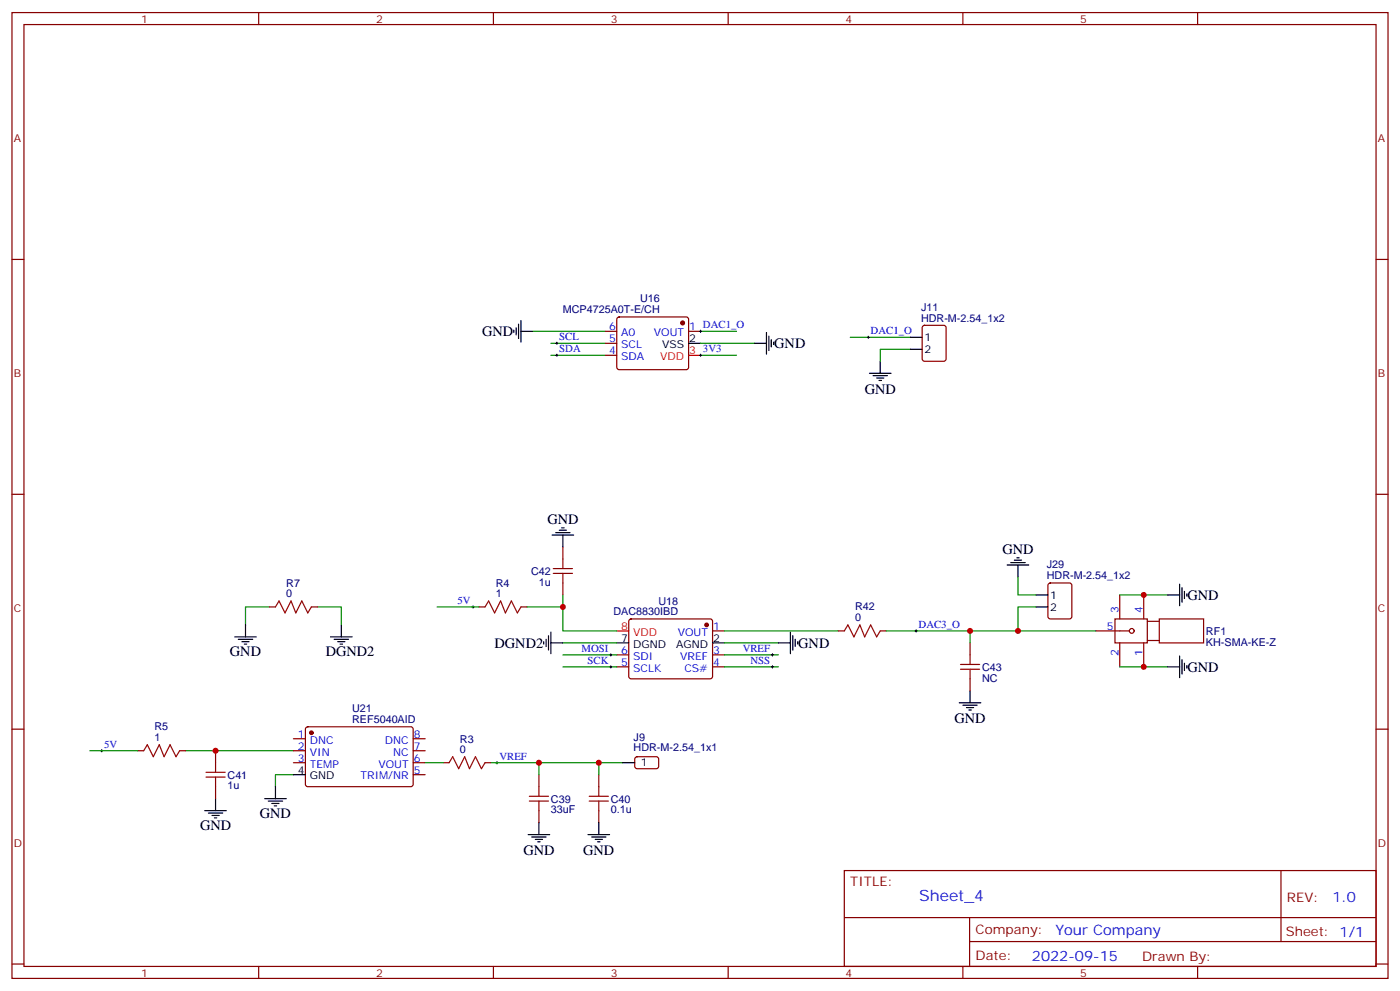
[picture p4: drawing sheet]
<svg xmlns="http://www.w3.org/2000/svg" width="412mm" height="292mm" viewBox="0 0 412 292" stroke-linecap="round" stroke-linejoin="round" font-family="sans-serif">
<g fill="none" stroke="#870000" stroke-width=".35">
<path d="M3.5 3.7h405.4v284.3h-405.4zM7.1 7.2h398.2v277.3h-398.2zM76.2 3.7v3.5M145.3 3.7v3.5M214.5 3.7v3.5M283.6 3.7v3.5M352.8 3.7v3.5M3.5 76.4h3.6M405.3 76.4h3.6M178.2 97.5h3.5M181.9 93.5l.5-.2h19.7l.5 .2 .2 .5v14.4l-.7 .4h-20l-.4-.7v-14.1zM202.8 97.5h3.6"/>
<path d="M271.9 96l.4-.2h5.7l.6 .4 .1 9.5-.5 .6-5.9 .1-.6-.5-.1-9.4zM178.2 104.6h3.5M178.2 101.1h3.5M3.5 145.5h3.6M405.3 145.5h3.6M79.4 178.7h1.7M91.7 178.7h1.8M141.1 178.7h1.8M153.5 178.7h1.7M165.8 161v3.6M165.8 171.6v3.6M308.9 171.8l.5-.2h5.6l.7 .5v9.4l-.4 .7h-5.9l-.7-.5v-9.4z"/>
<path d="M329.8 175.2v7M336.9 175.2v7M181.7 192.8h3.5M181.7 196.3h3.5M185.4 182.4l.5-.2h23.3l.5 .2 .2 .5-.1 16.5-.6 .4h-23.6l-.4-.7v-16.2zM209.9 185.7h3.5M209.9 192.8h3.5M209.9 196.3h3.5M246.9 185.7h1.8M259.3 185.7h1.8M285.8 189.3v3.5M285.8 199.8v3.6"/>
<path d="M322.8 185.7h9.9M328.4 182.2h9.6v7.1h-9.6zM329.8 189.3v7M336.9 189.3v7M338 182.9h3.5M338 188.6h3.5M341.5 182.2h13v7.1h-13zM3.5 214.7h3.6M86.4 217.5h3.6M90.2 214.2l.5-.2h30.6l.4 .7-.1 16.5-.6 .4-30.6-.1-.4-.6v-16.2zM121.7 217.5h3.5M405.3 214.7h3.6"/>
<path d="M40.6 221h1.7M52.9 221h1.8M63.5 221v3.5M63.5 231.6v3.5M86.4 221h3.6M86.4 224.5h3.6M121.7 221h3.5M121.7 224.5h3.5M121.7 228.1h3.5M130.5 224.5h1.8M142.9 224.5h1.7M158.7 228.1v3.5"/>
<path d="M158.7 238.7v3.5M176.4 228.1v3.5M176.4 238.7v3.5M187.2 223l.5-.2h5.9l.4 .7v2.4l-.7 .4-5.9-.1-.4-.6v-2.1zM248.7 256.3h156.6v28.2h-156.6zM377.3 256.3v20.9M248.7 270.1h156.5M285.6 277.2h119.6M285.6 270.1v14.2M3.5 283.8h3.6M76.2 284.5v3.5M145.3 284.5v3.5"/>
<path d="M214.5 284.5v3.5M283.6 284.5v3.5M352.8 284.5v3.5M405.3 283.8h3.6"/>
<circle cx="333.4" cy="185.7" r=".71"/>
</g>
<g fill="#870000" stroke="#870000" stroke-width=".35">
<circle cx="201.1" cy="95.1" r=".53"/>
<circle cx="91.7" cy="215.7" r=".53"/>
<circle cx="208.1" cy="184" r=".53"/>
</g>
<g fill="none" stroke="#000" stroke-width=".35">
<path d="M151.3 97.2v.7M152 96.5v2.1M152.8 95.4v4.3M153.5 97.5h3.5M153.5 94.4v6.3M225.8 97.9v6.3M226.5 99v4.2M268.1 99.3h3.5M202.8 101.1h3.6M222.2 101.1h3.6M227.2 100v2.1M227.9 100.7v.7"/>
<path d="M256.1 109.9h6.4M257.2 110.6h4.2M258.2 111.3h2.1M258.9 112h.7M259.3 106.4v3.5M268.1 102.8h3.5M162.6 157.5h6.4M163.7 156.8h4.2M164.7 156.1h2.2M165.5 155.4h.7M165.8 157.5v3.5M296.7 166.3h6.3"/>
<path d="M297.7 165.6h4.3M298.8 164.9h2.1M299.5 164.2h.7M299.9 166.3v3.6M305.2 175.2h3.5M305.2 178.7h3.5M344 175.2h3.5M347.5 172v6.3M348.2 173v4.3M348.9 174.1v2.1M349.6 174.8v.7M69.1 187.5h6.4"/>
<path d="M70.2 188.2h4.2M71.3 188.9h2.1M72 189.6h.7M72.3 184v3.5M97.4 187.5h6.3M98.4 188.2h4.3M99.5 188.9h2.1M100.2 189.6h.7M100.5 184v3.5M160.2 188.9v.7M160.9 188.2v2.1M161.6 187.1v4.3"/>
<path d="M162.3 189.3h3.5M162.3 186.1v6.3M181.7 189.3h3.5M209.9 189.3h3.5M229.3 189.3h3.5M232.8 186.1v6.3M233.5 187.1v4.3M234.2 188.2v2.1M234.9 188.9v.7M344 196.3h3.5M347.5 193.1v6.4M348.2 194.2v4.2"/>
<path d="M348.9 195.3v2.1M349.6 196v.7M282.6 206.9h6.3M283.6 207.6h4.3M284.7 208.3h2.1M285.4 209h.7M285.8 203.4v3.5M60.3 238.7h6.4M61.4 239.4h4.2M63.5 235.1v3.6M78 235.1h6.3M79 235.8h4.3"/>
<path d="M80.1 236.5h2.1M80.8 237.2h.7M81.1 231.6v3.5M86.4 228.1h3.6M183.4 224.5h3.6M62.4 240.1h2.2M63.1 240.8h.8M155.6 245.7h6.3M156.6 246.4h4.3M157.7 247.1h2.1M158.4 247.8h.7M158.7 242.2v3.5"/>
<path d="M173.2 245.7h6.4M174.3 246.4h4.2M175.3 247.1h2.1M176 247.8h.7M176.4 242.2v3.5"/>
</g>
<path d="M202.8 104.6h3.6M181.7 185.7h3.5" fill="none" stroke="#f00" stroke-width=".35"/>
<g fill="none" stroke="#008700" stroke-width=".35">
<path d="M157 97.5h21.2M206.4 97.5h10.6M250.5 99.3h17.6M162.3 101.1h15.9M162.3 104.6h15.9M206.4 101.1h15.8M206.4 104.6h10.6M268.1 102.8h-8.8v3.6M79.4 178.7h-7.1v5.3M93.5 178.7h7v5.3M128.8 178.7h12.3M155.2 178.7h10.6"/>
<path d="M165.8 175.2v10.5h15.9M299.9 169.9v5.3h5.3M305.2 178.7h-5.3v7M329.8 175.2h14.2M165.8 189.3h15.9M165.8 192.8h15.9M165.8 196.3h15.9M213.4 185.7h33.5M213.4 189.3h15.9M213.4 192.8h15.9M213.4 196.3h15.9M261.1 185.7h61.7"/>
<path d="M285.8 185.7v3.6M329.8 196.3h14.2M26.5 221h14.1M54.7 221h31.7M86.4 228.1h-5.3v3.5M125.2 224.5h5.3M144.6 224.5h14.1v3.6M158.7 224.5h17.7v3.6M176.4 224.5h7"/>
</g>
<g fill="none" stroke="#000" stroke-width=".29">
<path d="M206 97.5h.7M206.4 97.2v.7M255.4 99.3h.7M255.8 99v.7M163.7 104.6h.7M163.7 101.1h.7M164 100.7v.7M164 104.2v.8M206 104.6h.7M206.4 104.2v.8M139 178.7h.7M139.3 178.3v.7"/>
<path d="M179.6 192.8h.7M179.6 196.3h.7M179.9 192.4v.7M179.9 196v.7M227.2 192.8h.7M227.2 196.3h.7M227.5 192.4v.7M227.5 196v.7M269.5 185.7h.7M269.9 185.4v.7M29.6 221h.7M30 220.7v.7"/>
<path d="M146 224.5h.8M146.4 224.2v.7"/>
</g>
<g fill="none" stroke="#a10000" stroke-width=".35">
<path d="M81.1 178.7l1.1-1.8 1.8 3.5 1.7-3.5 1.4 3.5 1.8-3.5 1.8 3.5 1-1.7M142.9 178.7l1-1.8 1.8 3.5 1.8-3.5 1.4 3.5 1.7-3.5 1.8 3.5 1.1-1.7M163 168.8h5.6M163 167.4h5.6M165.8 164.6v2.8M165.8 168.8v2.8M248.7 185.7l1.1-1.7 1.7 3.5 1.8-3.5 1.4 3.5 1.8-3.5 1.7 3.5 1.1-1.8M282.9 197h5.7M282.9 195.6h5.7M285.8 192.8v2.8M285.8 197v2.8M42.3 221l1.1-1.7 1.8 3.5 1.7-3.5 1.4 3.5 1.8-3.5 1.8 3.5 1-1.8"/>
<path d="M60.7 228.8h5.6M60.7 227.4h5.6M63.5 224.5v2.9M63.5 228.8v2.8M132.3 224.5l1-1.7 1.8 3.5 1.8-3.5 1.4 3.5 1.8-3.5 1.7 3.5 1.1-1.8M155.9 235.8h5.7M155.9 234.4h5.7M158.7 231.6v2.8M158.7 235.8v2.9M173.6 235.8h5.6M173.6 234.4h5.6M176.4 231.6v2.8"/>
<path d="M176.4 235.8v2.9"/>
</g>
<g fill="#c00">
<circle cx="158.8" cy="224.5" r=".88"/>
<circle cx="176.4" cy="224.5" r=".88"/>
<circle cx="285.8" cy="185.7" r=".88"/>
<circle cx="299.9" cy="185.7" r=".88"/>
<circle cx="336.9" cy="175.2" r=".88"/>
<circle cx="336.9" cy="196.3" r=".88"/>
<circle cx="165.8" cy="178.7" r=".88"/>
<circle cx="63.5" cy="221" r=".88"/>
</g>
<text font-size="4.6" fill="#00f" x="270.8" y="265.3">Sheet_4</text>
<g font-size="4.2">
<text x="142" y="99">GND</text>
<text x="228.1" y="102.5">GND</text>
<text x="254.7" y="115.9">GND</text>
<text x="161.2" y="154.2">GND</text>
<text x="295.3" y="163">GND</text>
<text x="349.8" y="176.6">GND</text>
<text x="145.7" y="190.7">DGND2</text>
<text x="235.1" y="190.7">GND</text>
<text x="67.7" y="193.1">GND</text>
<text x="96" y="193.1">DGND2</text>
<text x="349.8" y="197.7">GND</text>
<text x="281.2" y="213">GND</text>
<text x="58.9" y="244.3">GND</text>
<text x="76.6" y="240.8">GND</text>
<text x="154.2" y="251.7">GND</text>
<text x="171.8" y="251.7">GND</text>
</g>
<g font-size="4.2" fill="#00f">
<text x="392.5" y="265.6">1.0</text>
<text x="310.9" y="275.1">Your Company</text>
<text x="304" y="282.9">2022-09-15</text>
</g>
<g font-size="3.9" fill="#800">
<text x="250.5" y="260.9">TITLE:</text>
<text x="379.1" y="265.6">REV:</text>
<text x="287.4" y="275.1">Company:</text>
<text x="378.7" y="275.7">Sheet: 1/1</text>
<text x="287.4" y="282.8">Date:</text>
<text x="336.4" y="282.8">Drawn By:</text>
</g>
<g font-size="3.2" fill="#800">
<text x="41.6" y="6.7">1</text>
<text x="110.8" y="6.7">2</text>
<text x="179.9" y="6.7">3</text>
<text x="249.1" y="6.7">4</text>
<text x="318.2" y="6.7">5</text>
<text x="4.1" y="41.8">A</text>
<text x="405.9" y="41.8">A</text>
<text x="4.1" y="110.9">B</text>
<text x="405.9" y="110.9">B</text>
<text x="4.1" y="180.1">C</text>
<text x="405.9" y="180.1">C</text>
<text x="4.1" y="249.2">D</text>
<text x="405.9" y="249.2">D</text>
<text x="41.6" y="287.5">1</text>
<text x="110.8" y="287.5">2</text>
<text x="179.9" y="287.5">3</text>
<text x="249.1" y="287.5">4</text>
<text x="318.2" y="287.5">5</text>
</g>
<g font-size="3.2" fill="#000080">
<text x="188.5" y="89">U16</text>
<text x="165.8" y="92.3">MCP4725A0T-E/CH</text>
<text x="271.3" y="94.7">HDR-M-2.54_1x2</text>
<text x="271.3" y="91.5">J11</text>
<text x="308.4" y="167.3">J29</text>
<text x="84.3" y="172.7">R7</text>
<text x="146.1" y="172.7">R4</text>
<text x="156.5" y="169.2">C42</text>
<text x="158.7" y="172.5">1u</text>
<text x="308.4" y="170.6">HDR-M-2.54_1x2</text>
<text x="84.3" y="175.9">0</text>
<text x="146.1" y="175.9">1</text>
<text x="193.9" y="178.2">U18</text>
<text x="251.9" y="179.7">R42</text>
<text x="180.7" y="181.2">DAC8830IBD</text>
<text x="251.9" y="182.9">0</text>
<text x="355.2" y="190.1">KH-SMA-KE-Z</text>
<text x="355.2" y="186.9">RF1</text>
<text x="289.3" y="197.5">C43</text>
<text x="289.3" y="200.7">NC</text>
<text x="103.7" y="209.6">U21</text>
<text x="45.5" y="215">R5</text>
<text x="103.7" y="212.8">REF5040AID</text>
<text x="45.5" y="218.2">1</text>
<text x="135.5" y="221.7">0</text>
<text x="135.5" y="218.6">R3</text>
<text x="186.6" y="221.2">HDR-M-2.54_1x1</text>
<text x="186.6" y="218">J9</text>
<text x="67" y="232.4">1u</text>
<text x="67" y="229.2">C41</text>
<text x="162.3" y="239.5">33uF</text>
<text x="162.3" y="236.3">C39</text>
<text x="179.9" y="239.4">0.1u</text>
<text x="179.9" y="236.3">C40</text>
</g>
<g font-size="3.2" fill="#00f">
<text x="164.7" y="100.2">SCL</text>
<text x="179.5" y="100.7">5</text>
<text x="179.5" y="97.2">6</text>
<text x="183" y="99">A0</text>
<text x="192.6" y="99">VOUT</text>
<text x="203" y="97.2">1 DAC1_O</text>
<text x="256.5" y="98.4">DAC1_O</text>
<text x="164.7" y="103.7">SDA</text>
<text x="179.5" y="104.2">4</text>
<text x="183" y="106">SDA</text>
<text x="183" y="102.5">SCL</text>
<text x="207.1" y="103.7">3V3</text>
<text x="134.8" y="177.8">5V</text>
<text x="210.1" y="185.4">1</text>
<text x="270.6" y="184.9">DAC3_O</text>
<text x="326.1" y="185.4">5</text>
<text x="329.5" y="180.4" transform="rotate(-90 329.5 180.4)">3</text>
<text x="336.5" y="180.4" transform="rotate(-90 336.5 180.4)">4</text>
<text x="171.3" y="191.9">MOSI</text>
<text x="199.7" y="187.1">VOUT</text>
<text x="218.8" y="191.9">VREF</text>
<text x="173.1" y="195.4">SCK</text>
<text x="183" y="196">5</text>
<text x="183" y="192.4">6</text>
<text x="186.5" y="197.7">SCLK</text>
<text x="186.5" y="194.2">SDI</text>
<text x="200.4" y="194.2">VREF</text>
<text x="201.6" y="197.7">CS#</text>
<text x="210.1" y="192.4">3</text>
<text x="210.1" y="196">4</text>
<text x="221.1" y="195.4">NSS</text>
<text x="329.5" y="193" transform="rotate(-90 329.5 193)">2</text>
<text x="336.5" y="193" transform="rotate(-90 336.5 193)">1</text>
<text x="30.7" y="220.1">5V</text>
<text x="87.8" y="217.1">1</text>
<text x="87.8" y="220.7">2</text>
<text x="91.3" y="218.9">DNC</text>
<text x="113.4" y="218.9">DNC</text>
<text x="121.9" y="220.7">7</text>
<text x="121.9" y="217.1">8</text>
<text x="87.8" y="224.2">3</text>
<text x="91.3" y="222.4">VIN</text>
<text x="91.3" y="226">TEMP</text>
<text x="111.5" y="226">VOUT</text>
<text x="115.8" y="222.4">NC</text>
<text x="121.9" y="227.7">5</text>
<text x="121.9" y="224.2">6</text>
<text x="147.1" y="223.7">VREF</text>
<text x="106.2" y="229.5">TRIM/NR</text>
</g>
<g font-size="3.2">
<text x="203" y="100.7">2</text>
<text x="272.3" y="100.4">1</text>
<text x="195" y="102.5">VSS</text>
<text x="272.3" y="103.9">2</text>
<text x="309.4" y="176.2">1</text>
<text x="309.4" y="179.7">2</text>
<text x="183" y="188.9">7</text>
<text x="186.5" y="190.7">DGND</text>
<text x="199.2" y="190.7">AGND</text>
<text x="210.1" y="188.9">2</text>
<text x="87.8" y="227.7">4</text>
<text x="188.7" y="225.6">1</text>
<text x="91.3" y="229.5">GND</text>
</g>
<g font-size="3.2" fill="#f00">
<text x="194.5" y="106">VDD</text>
<text x="203" y="104.2">3</text>
<text x="183" y="185.4">8</text>
<text x="186.5" y="187.1">VDD</text>
</g>
</svg>
